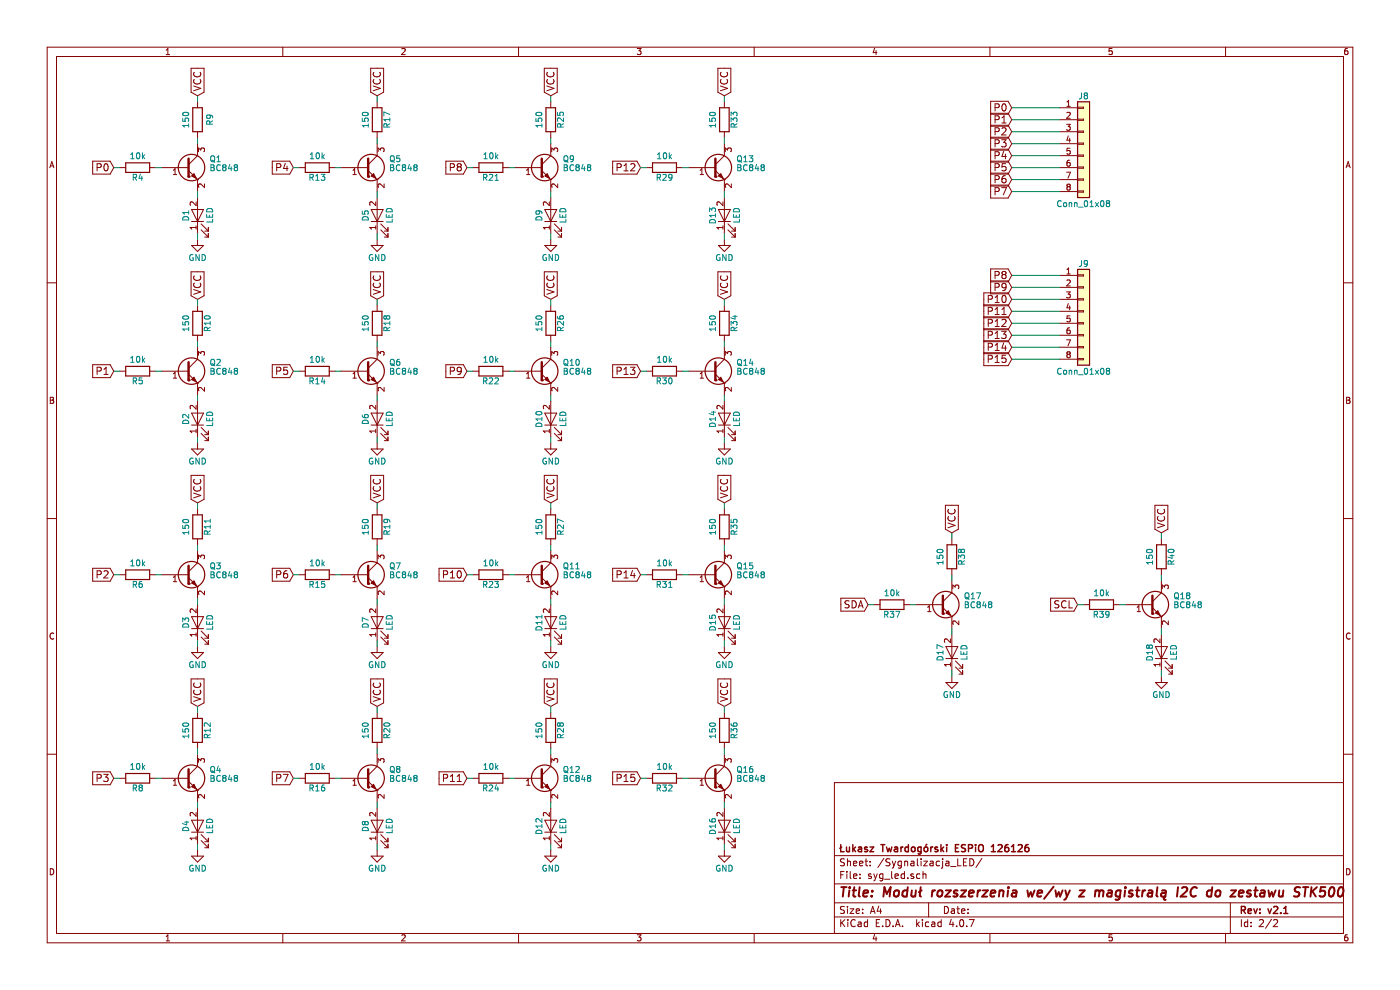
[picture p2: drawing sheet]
EESchema Schematic File Version 2
LIBS:power
LIBS:device
LIBS:switches
LIBS:relays
LIBS:motors
LIBS:transistors
LIBS:conn
LIBS:linear
LIBS:regul
LIBS:74xx
LIBS:cmos4000
LIBS:adc-dac
LIBS:memory
LIBS:xilinx
LIBS:microcontrollers
LIBS:dsp
LIBS:microchip
LIBS:analog_switches
LIBS:motorola
LIBS:texas
LIBS:intel
LIBS:audio
LIBS:interface
LIBS:digital-audio
LIBS:philips
LIBS:display
LIBS:cypress
LIBS:siliconi
LIBS:opto
LIBS:atmel
LIBS:contrib
LIBS:valves
LIBS:Ekspander IIC-cache
EELAYER 25 0
EELAYER END
$Descr A4 11693 8268
encoding utf-8
Sheet 2 2
Title "Moduł rozszerzenia we/wy z magistralą I2C do zestawu STK500"
Date ""
Rev "v2.1"
Comp "Łukasz Twardogórski ESPiO 126126"
Comment1 ""
Comment2 ""
Comment3 ""
Comment4 ""
$EndDescr
$Comp
L BC848 Q1
U 1 1
P 1550 1400
F 0 "Q1" H 1750 1475 50  0000 L CNN
F 1 "BC848" H 1750 1400 50  0000 L CNN
F 2 "TO_SOT_Packages_SMD:SOT-23" H 1750 1325 50  0001 L CIN
F 3 "" H 1550 1400 50  0001 L CNN
	1    1550 1400
	1    0    0    -1  
$EndComp
$Comp
L R R4
U 1 1
P 1150 1400
F 0 "R4" V 1230 1400 50  0000 C CNN
F 1 "10k" V 1050 1400 50  0000 C CNN
F 2 "Resistors_SMD:R_0805" V 1080 1400 50  0001 C CNN
F 3 "" H 1150 1400 50  0001 C CNN
	1    1150 1400
	0    1    1    0   
$EndComp
$Comp
L LED D1
U 1 1
P 1650 1800
F 0 "D1" H 1650 1900 50  0000 C CNN
F 1 "LED" H 1650 1700 50  0000 C CNN
F 2 "LEDs:LED_1206" H 1650 1800 50  0001 C CNN
F 3 "" H 1650 1800 50  0001 C CNN
	1    1650 1800
	0    -1   -1   0   
$EndComp
$Comp
L R R9
U 1 1
P 1650 1000
F 0 "R9" V 1750 1000 50  0000 C CNN
F 1 "150" V 1550 1000 50  0000 C CNN
F 2 "Resistors_SMD:R_0805" V 1580 1000 50  0001 C CNN
F 3 "" H 1650 1000 50  0001 C CNN
	1    1650 1000
	1    0    0    -1  
$EndComp
Text GLabel 1650 800  1    60   Input ~ 0
VCC
Text GLabel 950  1400 0    60   Input ~ 0
P0
$Comp
L GND #PWR016
U 1 1
P 1650 2000
F 0 "#PWR016" H 1650 1750 50  0001 C CNN
F 1 "GND" H 1650 1850 50  0000 C CNN
F 2 "" H 1650 2000 50  0001 C CNN
F 3 "" H 1650 2000 50  0001 C CNN
	1    1650 2000
	1    0    0    -1  
$EndComp
Wire Wire Line
	1650 2000 1650 1950
Wire Wire Line
	1650 1650 1650 1600
Wire Wire Line
	1350 1400 1300 1400
Wire Wire Line
	1000 1400 950  1400
Wire Wire Line
	1650 1200 1650 1150
Wire Wire Line
	1650 850  1650 800 
$Comp
L BC848 Q2
U 1 1
P 1550 3100
F 0 "Q2" H 1750 3175 50  0000 L CNN
F 1 "BC848" H 1750 3100 50  0000 L CNN
F 2 "TO_SOT_Packages_SMD:SOT-23" H 1750 3025 50  0001 L CIN
F 3 "" H 1550 3100 50  0001 L CNN
	1    1550 3100
	1    0    0    -1  
$EndComp
$Comp
L R R5
U 1 1
P 1150 3100
F 0 "R5" V 1230 3100 50  0000 C CNN
F 1 "10k" V 1050 3100 50  0000 C CNN
F 2 "Resistors_SMD:R_0805" V 1080 3100 50  0001 C CNN
F 3 "" H 1150 3100 50  0001 C CNN
	1    1150 3100
	0    1    1    0   
$EndComp
$Comp
L LED D2
U 1 1
P 1650 3500
F 0 "D2" H 1650 3600 50  0000 C CNN
F 1 "LED" H 1650 3400 50  0000 C CNN
F 2 "LEDs:LED_1206" H 1650 3500 50  0001 C CNN
F 3 "" H 1650 3500 50  0001 C CNN
	1    1650 3500
	0    -1   -1   0   
$EndComp
$Comp
L R R10
U 1 1
P 1650 2700
F 0 "R10" V 1730 2700 50  0000 C CNN
F 1 "150" V 1550 2700 50  0000 C CNN
F 2 "Resistors_SMD:R_0805" V 1580 2700 50  0001 C CNN
F 3 "" H 1650 2700 50  0001 C CNN
	1    1650 2700
	1    0    0    -1  
$EndComp
Text GLabel 1650 2500 1    60   Input ~ 0
VCC
Text GLabel 950  3100 0    60   Input ~ 0
P1
$Comp
L GND #PWR017
U 1 1
P 1650 3700
F 0 "#PWR017" H 1650 3450 50  0001 C CNN
F 1 "GND" H 1650 3550 50  0000 C CNN
F 2 "" H 1650 3700 50  0001 C CNN
F 3 "" H 1650 3700 50  0001 C CNN
	1    1650 3700
	1    0    0    -1  
$EndComp
Wire Wire Line
	1650 3700 1650 3650
Wire Wire Line
	1650 3350 1650 3300
Wire Wire Line
	1350 3100 1300 3100
Wire Wire Line
	1000 3100 950  3100
Wire Wire Line
	1650 2900 1650 2850
Wire Wire Line
	1650 2550 1650 2500
$Comp
L BC848 Q3
U 1 1
P 1550 4800
F 0 "Q3" H 1750 4875 50  0000 L CNN
F 1 "BC848" H 1750 4800 50  0000 L CNN
F 2 "TO_SOT_Packages_SMD:SOT-23" H 1750 4725 50  0001 L CIN
F 3 "" H 1550 4800 50  0001 L CNN
	1    1550 4800
	1    0    0    -1  
$EndComp
$Comp
L R R6
U 1 1
P 1150 4800
F 0 "R6" V 1230 4800 50  0000 C CNN
F 1 "10k" V 1050 4800 50  0000 C CNN
F 2 "Resistors_SMD:R_0805" V 1080 4800 50  0001 C CNN
F 3 "" H 1150 4800 50  0001 C CNN
	1    1150 4800
	0    1    1    0   
$EndComp
$Comp
L LED D3
U 1 1
P 1650 5200
F 0 "D3" H 1650 5300 50  0000 C CNN
F 1 "LED" H 1650 5100 50  0000 C CNN
F 2 "LEDs:LED_1206" H 1650 5200 50  0001 C CNN
F 3 "" H 1650 5200 50  0001 C CNN
	1    1650 5200
	0    -1   -1   0   
$EndComp
$Comp
L R R11
U 1 1
P 1650 4400
F 0 "R11" V 1730 4400 50  0000 C CNN
F 1 "150" V 1550 4400 50  0000 C CNN
F 2 "Resistors_SMD:R_0805" V 1580 4400 50  0001 C CNN
F 3 "" H 1650 4400 50  0001 C CNN
	1    1650 4400
	1    0    0    -1  
$EndComp
Text GLabel 1650 4200 1    60   Input ~ 0
VCC
Text GLabel 950  4800 0    60   Input ~ 0
P2
$Comp
L GND #PWR018
U 1 1
P 1650 5400
F 0 "#PWR018" H 1650 5150 50  0001 C CNN
F 1 "GND" H 1650 5250 50  0000 C CNN
F 2 "" H 1650 5400 50  0001 C CNN
F 3 "" H 1650 5400 50  0001 C CNN
	1    1650 5400
	1    0    0    -1  
$EndComp
Wire Wire Line
	1650 5400 1650 5350
Wire Wire Line
	1650 5050 1650 5000
Wire Wire Line
	1350 4800 1300 4800
Wire Wire Line
	1000 4800 950  4800
Wire Wire Line
	1650 4600 1650 4550
Wire Wire Line
	1650 4250 1650 4200
$Comp
L BC848 Q4
U 1 1
P 1550 6500
F 0 "Q4" H 1750 6575 50  0000 L CNN
F 1 "BC848" H 1750 6500 50  0000 L CNN
F 2 "TO_SOT_Packages_SMD:SOT-23" H 1750 6425 50  0001 L CIN
F 3 "" H 1550 6500 50  0001 L CNN
	1    1550 6500
	1    0    0    -1  
$EndComp
$Comp
L R R8
U 1 1
P 1150 6500
F 0 "R8" V 1230 6500 50  0000 C CNN
F 1 "10k" V 1050 6500 50  0000 C CNN
F 2 "Resistors_SMD:R_0805" V 1080 6500 50  0001 C CNN
F 3 "" H 1150 6500 50  0001 C CNN
	1    1150 6500
	0    1    1    0   
$EndComp
$Comp
L LED D4
U 1 1
P 1650 6900
F 0 "D4" H 1650 7000 50  0000 C CNN
F 1 "LED" H 1650 6800 50  0000 C CNN
F 2 "LEDs:LED_1206" H 1650 6900 50  0001 C CNN
F 3 "" H 1650 6900 50  0001 C CNN
	1    1650 6900
	0    -1   -1   0   
$EndComp
$Comp
L R R12
U 1 1
P 1650 6100
F 0 "R12" V 1730 6100 50  0000 C CNN
F 1 "150" V 1550 6100 50  0000 C CNN
F 2 "Resistors_SMD:R_0805" V 1580 6100 50  0001 C CNN
F 3 "" H 1650 6100 50  0001 C CNN
	1    1650 6100
	1    0    0    -1  
$EndComp
Text GLabel 1650 5900 1    60   Input ~ 0
VCC
Text GLabel 950  6500 0    60   Input ~ 0
P3
$Comp
L GND #PWR019
U 1 1
P 1650 7100
F 0 "#PWR019" H 1650 6850 50  0001 C CNN
F 1 "GND" H 1650 6950 50  0000 C CNN
F 2 "" H 1650 7100 50  0001 C CNN
F 3 "" H 1650 7100 50  0001 C CNN
	1    1650 7100
	1    0    0    -1  
$EndComp
Wire Wire Line
	1650 7100 1650 7050
Wire Wire Line
	1650 6750 1650 6700
Wire Wire Line
	1350 6500 1300 6500
Wire Wire Line
	1000 6500 950  6500
Wire Wire Line
	1650 6300 1650 6250
Wire Wire Line
	1650 5950 1650 5900
$Comp
L BC848 Q5
U 1 1
P 3050 1400
F 0 "Q5" H 3250 1475 50  0000 L CNN
F 1 "BC848" H 3250 1400 50  0000 L CNN
F 2 "TO_SOT_Packages_SMD:SOT-23" H 3250 1325 50  0001 L CIN
F 3 "" H 3050 1400 50  0001 L CNN
	1    3050 1400
	1    0    0    -1  
$EndComp
$Comp
L R R13
U 1 1
P 2650 1400
F 0 "R13" V 2730 1400 50  0000 C CNN
F 1 "10k" V 2550 1400 50  0000 C CNN
F 2 "Resistors_SMD:R_0805" V 2580 1400 50  0001 C CNN
F 3 "" H 2650 1400 50  0001 C CNN
	1    2650 1400
	0    1    1    0   
$EndComp
$Comp
L LED D5
U 1 1
P 3150 1800
F 0 "D5" H 3150 1900 50  0000 C CNN
F 1 "LED" H 3150 1700 50  0000 C CNN
F 2 "LEDs:LED_1206" H 3150 1800 50  0001 C CNN
F 3 "" H 3150 1800 50  0001 C CNN
	1    3150 1800
	0    -1   -1   0   
$EndComp
$Comp
L R R17
U 1 1
P 3150 1000
F 0 "R17" V 3230 1000 50  0000 C CNN
F 1 "150" V 3050 1000 50  0000 C CNN
F 2 "Resistors_SMD:R_0805" V 3080 1000 50  0001 C CNN
F 3 "" H 3150 1000 50  0001 C CNN
	1    3150 1000
	1    0    0    -1  
$EndComp
Text GLabel 3150 800  1    60   Input ~ 0
VCC
Text GLabel 2450 1400 0    60   Input ~ 0
P4
$Comp
L GND #PWR020
U 1 1
P 3150 2000
F 0 "#PWR020" H 3150 1750 50  0001 C CNN
F 1 "GND" H 3150 1850 50  0000 C CNN
F 2 "" H 3150 2000 50  0001 C CNN
F 3 "" H 3150 2000 50  0001 C CNN
	1    3150 2000
	1    0    0    -1  
$EndComp
Wire Wire Line
	3150 2000 3150 1950
Wire Wire Line
	3150 1650 3150 1600
Wire Wire Line
	2850 1400 2800 1400
Wire Wire Line
	2500 1400 2450 1400
Wire Wire Line
	3150 1200 3150 1150
Wire Wire Line
	3150 850  3150 800 
$Comp
L BC848 Q6
U 1 1
P 3050 3100
F 0 "Q6" H 3250 3175 50  0000 L CNN
F 1 "BC848" H 3250 3100 50  0000 L CNN
F 2 "TO_SOT_Packages_SMD:SOT-23" H 3250 3025 50  0001 L CIN
F 3 "" H 3050 3100 50  0001 L CNN
	1    3050 3100
	1    0    0    -1  
$EndComp
$Comp
L R R14
U 1 1
P 2650 3100
F 0 "R14" V 2730 3100 50  0000 C CNN
F 1 "10k" V 2550 3100 50  0000 C CNN
F 2 "Resistors_SMD:R_0805" V 2580 3100 50  0001 C CNN
F 3 "" H 2650 3100 50  0001 C CNN
	1    2650 3100
	0    1    1    0   
$EndComp
$Comp
L LED D6
U 1 1
P 3150 3500
F 0 "D6" H 3150 3600 50  0000 C CNN
F 1 "LED" H 3150 3400 50  0000 C CNN
F 2 "LEDs:LED_1206" H 3150 3500 50  0001 C CNN
F 3 "" H 3150 3500 50  0001 C CNN
	1    3150 3500
	0    -1   -1   0   
$EndComp
$Comp
L R R18
U 1 1
P 3150 2700
F 0 "R18" V 3230 2700 50  0000 C CNN
F 1 "150" V 3050 2700 50  0000 C CNN
F 2 "Resistors_SMD:R_0805" V 3080 2700 50  0001 C CNN
F 3 "" H 3150 2700 50  0001 C CNN
	1    3150 2700
	1    0    0    -1  
$EndComp
Text GLabel 3150 2500 1    60   Input ~ 0
VCC
Text GLabel 2450 3100 0    60   Input ~ 0
P5
$Comp
L GND #PWR021
U 1 1
P 3150 3700
F 0 "#PWR021" H 3150 3450 50  0001 C CNN
F 1 "GND" H 3150 3550 50  0000 C CNN
F 2 "" H 3150 3700 50  0001 C CNN
F 3 "" H 3150 3700 50  0001 C CNN
	1    3150 3700
	1    0    0    -1  
$EndComp
Wire Wire Line
	3150 3700 3150 3650
Wire Wire Line
	3150 3350 3150 3300
Wire Wire Line
	2850 3100 2800 3100
Wire Wire Line
	2500 3100 2450 3100
Wire Wire Line
	3150 2900 3150 2850
Wire Wire Line
	3150 2550 3150 2500
$Comp
L BC848 Q7
U 1 1
P 3050 4800
F 0 "Q7" H 3250 4875 50  0000 L CNN
F 1 "BC848" H 3250 4800 50  0000 L CNN
F 2 "TO_SOT_Packages_SMD:SOT-23" H 3250 4725 50  0001 L CIN
F 3 "" H 3050 4800 50  0001 L CNN
	1    3050 4800
	1    0    0    -1  
$EndComp
$Comp
L R R15
U 1 1
P 2650 4800
F 0 "R15" V 2730 4800 50  0000 C CNN
F 1 "10k" V 2550 4800 50  0000 C CNN
F 2 "Resistors_SMD:R_0805" V 2580 4800 50  0001 C CNN
F 3 "" H 2650 4800 50  0001 C CNN
	1    2650 4800
	0    1    1    0   
$EndComp
$Comp
L LED D7
U 1 1
P 3150 5200
F 0 "D7" H 3150 5300 50  0000 C CNN
F 1 "LED" H 3150 5100 50  0000 C CNN
F 2 "LEDs:LED_1206" H 3150 5200 50  0001 C CNN
F 3 "" H 3150 5200 50  0001 C CNN
	1    3150 5200
	0    -1   -1   0   
$EndComp
$Comp
L R R19
U 1 1
P 3150 4400
F 0 "R19" V 3230 4400 50  0000 C CNN
F 1 "150" V 3050 4400 50  0000 C CNN
F 2 "Resistors_SMD:R_0805" V 3080 4400 50  0001 C CNN
F 3 "" H 3150 4400 50  0001 C CNN
	1    3150 4400
	1    0    0    -1  
$EndComp
Text GLabel 3150 4200 1    60   Input ~ 0
VCC
Text GLabel 2450 4800 0    60   Input ~ 0
P6
$Comp
L GND #PWR022
U 1 1
P 3150 5400
F 0 "#PWR022" H 3150 5150 50  0001 C CNN
F 1 "GND" H 3150 5250 50  0000 C CNN
F 2 "" H 3150 5400 50  0001 C CNN
F 3 "" H 3150 5400 50  0001 C CNN
	1    3150 5400
	1    0    0    -1  
$EndComp
Wire Wire Line
	3150 5400 3150 5350
Wire Wire Line
	3150 5050 3150 5000
Wire Wire Line
	2850 4800 2800 4800
Wire Wire Line
	2500 4800 2450 4800
Wire Wire Line
	3150 4600 3150 4550
Wire Wire Line
	3150 4250 3150 4200
$Comp
L BC848 Q8
U 1 1
P 3050 6500
F 0 "Q8" H 3250 6575 50  0000 L CNN
F 1 "BC848" H 3250 6500 50  0000 L CNN
F 2 "TO_SOT_Packages_SMD:SOT-23" H 3250 6425 50  0001 L CIN
F 3 "" H 3050 6500 50  0001 L CNN
	1    3050 6500
	1    0    0    -1  
$EndComp
$Comp
L R R16
U 1 1
P 2650 6500
F 0 "R16" V 2730 6500 50  0000 C CNN
F 1 "10k" V 2550 6500 50  0000 C CNN
F 2 "Resistors_SMD:R_0805" V 2580 6500 50  0001 C CNN
F 3 "" H 2650 6500 50  0001 C CNN
	1    2650 6500
	0    1    1    0   
$EndComp
$Comp
L LED D8
U 1 1
P 3150 6900
F 0 "D8" H 3150 7000 50  0000 C CNN
F 1 "LED" H 3150 6800 50  0000 C CNN
F 2 "LEDs:LED_1206" H 3150 6900 50  0001 C CNN
F 3 "" H 3150 6900 50  0001 C CNN
	1    3150 6900
	0    -1   -1   0   
$EndComp
$Comp
L R R20
U 1 1
P 3150 6100
F 0 "R20" V 3230 6100 50  0000 C CNN
F 1 "150" V 3050 6100 50  0000 C CNN
F 2 "Resistors_SMD:R_0805" V 3080 6100 50  0001 C CNN
F 3 "" H 3150 6100 50  0001 C CNN
	1    3150 6100
	1    0    0    -1  
$EndComp
Text GLabel 3150 5900 1    60   Input ~ 0
VCC
Text GLabel 2450 6500 0    60   Input ~ 0
P7
$Comp
L GND #PWR023
U 1 1
P 3150 7100
F 0 "#PWR023" H 3150 6850 50  0001 C CNN
F 1 "GND" H 3150 6950 50  0000 C CNN
F 2 "" H 3150 7100 50  0001 C CNN
F 3 "" H 3150 7100 50  0001 C CNN
	1    3150 7100
	1    0    0    -1  
$EndComp
Wire Wire Line
	3150 7100 3150 7050
Wire Wire Line
	3150 6750 3150 6700
Wire Wire Line
	2850 6500 2800 6500
Wire Wire Line
	2500 6500 2450 6500
Wire Wire Line
	3150 6300 3150 6250
Wire Wire Line
	3150 5950 3150 5900
$Comp
L BC848 Q9
U 1 1
P 4500 1400
F 0 "Q9" H 4700 1475 50  0000 L CNN
F 1 "BC848" H 4700 1400 50  0000 L CNN
F 2 "TO_SOT_Packages_SMD:SOT-23" H 4700 1325 50  0001 L CIN
F 3 "" H 4500 1400 50  0001 L CNN
	1    4500 1400
	1    0    0    -1  
$EndComp
$Comp
L R R21
U 1 1
P 4100 1400
F 0 "R21" V 4180 1400 50  0000 C CNN
F 1 "10k" V 4000 1400 50  0000 C CNN
F 2 "Resistors_SMD:R_0805" V 4030 1400 50  0001 C CNN
F 3 "" H 4100 1400 50  0001 C CNN
	1    4100 1400
	0    1    1    0   
$EndComp
$Comp
L LED D9
U 1 1
P 4600 1800
F 0 "D9" H 4600 1900 50  0000 C CNN
F 1 "LED" H 4600 1700 50  0000 C CNN
F 2 "LEDs:LED_1206" H 4600 1800 50  0001 C CNN
F 3 "" H 4600 1800 50  0001 C CNN
	1    4600 1800
	0    -1   -1   0   
$EndComp
$Comp
L R R25
U 1 1
P 4600 1000
F 0 "R25" V 4680 1000 50  0000 C CNN
F 1 "150" V 4500 1000 50  0000 C CNN
F 2 "Resistors_SMD:R_0805" V 4530 1000 50  0001 C CNN
F 3 "" H 4600 1000 50  0001 C CNN
	1    4600 1000
	1    0    0    -1  
$EndComp
Text GLabel 4600 800  1    60   Input ~ 0
VCC
Text GLabel 3900 1400 0    60   Input ~ 0
P8
$Comp
L GND #PWR024
U 1 1
P 4600 2000
F 0 "#PWR024" H 4600 1750 50  0001 C CNN
F 1 "GND" H 4600 1850 50  0000 C CNN
F 2 "" H 4600 2000 50  0001 C CNN
F 3 "" H 4600 2000 50  0001 C CNN
	1    4600 2000
	1    0    0    -1  
$EndComp
Wire Wire Line
	4600 2000 4600 1950
Wire Wire Line
	4600 1650 4600 1600
Wire Wire Line
	4300 1400 4250 1400
Wire Wire Line
	3950 1400 3900 1400
Wire Wire Line
	4600 1200 4600 1150
Wire Wire Line
	4600 850  4600 800 
$Comp
L BC848 Q10
U 1 1
P 4500 3100
F 0 "Q10" H 4700 3175 50  0000 L CNN
F 1 "BC848" H 4700 3100 50  0000 L CNN
F 2 "TO_SOT_Packages_SMD:SOT-23" H 4700 3025 50  0001 L CIN
F 3 "" H 4500 3100 50  0001 L CNN
	1    4500 3100
	1    0    0    -1  
$EndComp
$Comp
L R R22
U 1 1
P 4100 3100
F 0 "R22" V 4180 3100 50  0000 C CNN
F 1 "10k" V 4000 3100 50  0000 C CNN
F 2 "Resistors_SMD:R_0805" V 4030 3100 50  0001 C CNN
F 3 "" H 4100 3100 50  0001 C CNN
	1    4100 3100
	0    1    1    0   
$EndComp
$Comp
L LED D10
U 1 1
P 4600 3500
F 0 "D10" H 4600 3600 50  0000 C CNN
F 1 "LED" H 4600 3400 50  0000 C CNN
F 2 "LEDs:LED_1206" H 4600 3500 50  0001 C CNN
F 3 "" H 4600 3500 50  0001 C CNN
	1    4600 3500
	0    -1   -1   0   
$EndComp
$Comp
L R R26
U 1 1
P 4600 2700
F 0 "R26" V 4680 2700 50  0000 C CNN
F 1 "150" V 4500 2700 50  0000 C CNN
F 2 "Resistors_SMD:R_0805" V 4530 2700 50  0001 C CNN
F 3 "" H 4600 2700 50  0001 C CNN
	1    4600 2700
	1    0    0    -1  
$EndComp
Text GLabel 4600 2500 1    60   Input ~ 0
VCC
Text GLabel 3900 3100 0    60   Input ~ 0
P9
$Comp
L GND #PWR025
U 1 1
P 4600 3700
F 0 "#PWR025" H 4600 3450 50  0001 C CNN
F 1 "GND" H 4600 3550 50  0000 C CNN
F 2 "" H 4600 3700 50  0001 C CNN
F 3 "" H 4600 3700 50  0001 C CNN
	1    4600 3700
	1    0    0    -1  
$EndComp
Wire Wire Line
	4600 3700 4600 3650
Wire Wire Line
	4600 3350 4600 3300
Wire Wire Line
	4300 3100 4250 3100
Wire Wire Line
	3950 3100 3900 3100
Wire Wire Line
	4600 2900 4600 2850
Wire Wire Line
	4600 2550 4600 2500
$Comp
L BC848 Q11
U 1 1
P 4500 4800
F 0 "Q11" H 4700 4875 50  0000 L CNN
F 1 "BC848" H 4700 4800 50  0000 L CNN
F 2 "TO_SOT_Packages_SMD:SOT-23" H 4700 4725 50  0001 L CIN
F 3 "" H 4500 4800 50  0001 L CNN
	1    4500 4800
	1    0    0    -1  
$EndComp
$Comp
L R R23
U 1 1
P 4100 4800
F 0 "R23" V 4180 4800 50  0000 C CNN
F 1 "10k" V 4000 4800 50  0000 C CNN
F 2 "Resistors_SMD:R_0805" V 4030 4800 50  0001 C CNN
F 3 "" H 4100 4800 50  0001 C CNN
	1    4100 4800
	0    1    1    0   
$EndComp
$Comp
L LED D11
U 1 1
P 4600 5200
F 0 "D11" H 4600 5300 50  0000 C CNN
F 1 "LED" H 4600 5100 50  0000 C CNN
F 2 "LEDs:LED_1206" H 4600 5200 50  0001 C CNN
F 3 "" H 4600 5200 50  0001 C CNN
	1    4600 5200
	0    -1   -1   0   
$EndComp
$Comp
L R R27
U 1 1
P 4600 4400
F 0 "R27" V 4680 4400 50  0000 C CNN
F 1 "150" V 4500 4400 50  0000 C CNN
F 2 "Resistors_SMD:R_0805" V 4530 4400 50  0001 C CNN
F 3 "" H 4600 4400 50  0001 C CNN
	1    4600 4400
	1    0    0    -1  
$EndComp
Text GLabel 4600 4200 1    60   Input ~ 0
VCC
Text GLabel 3900 4800 0    60   Input ~ 0
P10
$Comp
L GND #PWR026
U 1 1
P 4600 5400
F 0 "#PWR026" H 4600 5150 50  0001 C CNN
F 1 "GND" H 4600 5250 50  0000 C CNN
F 2 "" H 4600 5400 50  0001 C CNN
F 3 "" H 4600 5400 50  0001 C CNN
	1    4600 5400
	1    0    0    -1  
$EndComp
Wire Wire Line
	4600 5400 4600 5350
Wire Wire Line
	4600 5050 4600 5000
Wire Wire Line
	4300 4800 4250 4800
Wire Wire Line
	3950 4800 3900 4800
Wire Wire Line
	4600 4600 4600 4550
Wire Wire Line
	4600 4250 4600 4200
$Comp
L BC848 Q12
U 1 1
P 4500 6500
F 0 "Q12" H 4700 6575 50  0000 L CNN
F 1 "BC848" H 4700 6500 50  0000 L CNN
F 2 "TO_SOT_Packages_SMD:SOT-23" H 4700 6425 50  0001 L CIN
F 3 "" H 4500 6500 50  0001 L CNN
	1    4500 6500
	1    0    0    -1  
$EndComp
$Comp
L R R24
U 1 1
P 4100 6500
F 0 "R24" V 4180 6500 50  0000 C CNN
F 1 "10k" V 4000 6500 50  0000 C CNN
F 2 "Resistors_SMD:R_0805" V 4030 6500 50  0001 C CNN
F 3 "" H 4100 6500 50  0001 C CNN
	1    4100 6500
	0    1    1    0   
$EndComp
$Comp
L LED D12
U 1 1
P 4600 6900
F 0 "D12" H 4600 7000 50  0000 C CNN
F 1 "LED" H 4600 6800 50  0000 C CNN
F 2 "LEDs:LED_1206" H 4600 6900 50  0001 C CNN
F 3 "" H 4600 6900 50  0001 C CNN
	1    4600 6900
	0    -1   -1   0   
$EndComp
$Comp
L R R28
U 1 1
P 4600 6100
F 0 "R28" V 4680 6100 50  0000 C CNN
F 1 "150" V 4500 6100 50  0000 C CNN
F 2 "Resistors_SMD:R_0805" V 4530 6100 50  0001 C CNN
F 3 "" H 4600 6100 50  0001 C CNN
	1    4600 6100
	1    0    0    -1  
$EndComp
Text GLabel 4600 5900 1    60   Input ~ 0
VCC
Text GLabel 3900 6500 0    60   Input ~ 0
P11
$Comp
L GND #PWR027
U 1 1
P 4600 7100
F 0 "#PWR027" H 4600 6850 50  0001 C CNN
F 1 "GND" H 4600 6950 50  0000 C CNN
F 2 "" H 4600 7100 50  0001 C CNN
F 3 "" H 4600 7100 50  0001 C CNN
	1    4600 7100
	1    0    0    -1  
$EndComp
Wire Wire Line
	4600 7100 4600 7050
Wire Wire Line
	4600 6750 4600 6700
Wire Wire Line
	4300 6500 4250 6500
Wire Wire Line
	3950 6500 3900 6500
Wire Wire Line
	4600 6300 4600 6250
Wire Wire Line
	4600 5950 4600 5900
$Comp
L BC848 Q13
U 1 1
P 5950 1400
F 0 "Q13" H 6150 1475 50  0000 L CNN
F 1 "BC848" H 6150 1400 50  0000 L CNN
F 2 "TO_SOT_Packages_SMD:SOT-23" H 6150 1325 50  0001 L CIN
F 3 "" H 5950 1400 50  0001 L CNN
	1    5950 1400
	1    0    0    -1  
$EndComp
$Comp
L R R29
U 1 1
P 5550 1400
F 0 "R29" V 5630 1400 50  0000 C CNN
F 1 "10k" V 5450 1400 50  0000 C CNN
F 2 "Resistors_SMD:R_0805" V 5480 1400 50  0001 C CNN
F 3 "" H 5550 1400 50  0001 C CNN
	1    5550 1400
	0    1    1    0   
$EndComp
$Comp
L LED D13
U 1 1
P 6050 1800
F 0 "D13" H 6050 1900 50  0000 C CNN
F 1 "LED" H 6050 1700 50  0000 C CNN
F 2 "LEDs:LED_1206" H 6050 1800 50  0001 C CNN
F 3 "" H 6050 1800 50  0001 C CNN
	1    6050 1800
	0    -1   -1   0   
$EndComp
$Comp
L R R33
U 1 1
P 6050 1000
F 0 "R33" V 6130 1000 50  0000 C CNN
F 1 "150" V 5950 1000 50  0000 C CNN
F 2 "Resistors_SMD:R_0805" V 5980 1000 50  0001 C CNN
F 3 "" H 6050 1000 50  0001 C CNN
	1    6050 1000
	1    0    0    -1  
$EndComp
Text GLabel 6050 800  1    60   Input ~ 0
VCC
Text GLabel 5350 1400 0    60   Input ~ 0
P12
$Comp
L GND #PWR028
U 1 1
P 6050 2000
F 0 "#PWR028" H 6050 1750 50  0001 C CNN
F 1 "GND" H 6050 1850 50  0000 C CNN
F 2 "" H 6050 2000 50  0001 C CNN
F 3 "" H 6050 2000 50  0001 C CNN
	1    6050 2000
	1    0    0    -1  
$EndComp
Wire Wire Line
	6050 2000 6050 1950
Wire Wire Line
	6050 1650 6050 1600
Wire Wire Line
	5750 1400 5700 1400
Wire Wire Line
	5400 1400 5350 1400
Wire Wire Line
	6050 1200 6050 1150
Wire Wire Line
	6050 850  6050 800 
$Comp
L BC848 Q14
U 1 1
P 5950 3100
F 0 "Q14" H 6150 3175 50  0000 L CNN
F 1 "BC848" H 6150 3100 50  0000 L CNN
F 2 "TO_SOT_Packages_SMD:SOT-23" H 6150 3025 50  0001 L CIN
F 3 "" H 5950 3100 50  0001 L CNN
	1    5950 3100
	1    0    0    -1  
$EndComp
$Comp
L R R30
U 1 1
P 5550 3100
F 0 "R30" V 5630 3100 50  0000 C CNN
F 1 "10k" V 5450 3100 50  0000 C CNN
F 2 "Resistors_SMD:R_0805" V 5480 3100 50  0001 C CNN
F 3 "" H 5550 3100 50  0001 C CNN
	1    5550 3100
	0    1    1    0   
$EndComp
$Comp
L LED D14
U 1 1
P 6050 3500
F 0 "D14" H 6050 3600 50  0000 C CNN
F 1 "LED" H 6050 3400 50  0000 C CNN
F 2 "LEDs:LED_1206" H 6050 3500 50  0001 C CNN
F 3 "" H 6050 3500 50  0001 C CNN
	1    6050 3500
	0    -1   -1   0   
$EndComp
$Comp
L R R34
U 1 1
P 6050 2700
F 0 "R34" V 6130 2700 50  0000 C CNN
F 1 "150" V 5950 2700 50  0000 C CNN
F 2 "Resistors_SMD:R_0805" V 5980 2700 50  0001 C CNN
F 3 "" H 6050 2700 50  0001 C CNN
	1    6050 2700
	1    0    0    -1  
$EndComp
Text GLabel 6050 2500 1    60   Input ~ 0
VCC
Text GLabel 5350 3100 0    60   Input ~ 0
P13
$Comp
L GND #PWR029
U 1 1
P 6050 3700
F 0 "#PWR029" H 6050 3450 50  0001 C CNN
F 1 "GND" H 6050 3550 50  0000 C CNN
F 2 "" H 6050 3700 50  0001 C CNN
F 3 "" H 6050 3700 50  0001 C CNN
	1    6050 3700
	1    0    0    -1  
$EndComp
Wire Wire Line
	6050 3700 6050 3650
Wire Wire Line
	6050 3350 6050 3300
Wire Wire Line
	5750 3100 5700 3100
Wire Wire Line
	5400 3100 5350 3100
Wire Wire Line
	6050 2900 6050 2850
Wire Wire Line
	6050 2550 6050 2500
$Comp
L BC848 Q15
U 1 1
P 5950 4800
F 0 "Q15" H 6150 4875 50  0000 L CNN
F 1 "BC848" H 6150 4800 50  0000 L CNN
F 2 "TO_SOT_Packages_SMD:SOT-23" H 6150 4725 50  0001 L CIN
F 3 "" H 5950 4800 50  0001 L CNN
	1    5950 4800
	1    0    0    -1  
$EndComp
$Comp
L R R31
U 1 1
P 5550 4800
F 0 "R31" V 5630 4800 50  0000 C CNN
F 1 "10k" V 5450 4800 50  0000 C CNN
F 2 "Resistors_SMD:R_0805" V 5480 4800 50  0001 C CNN
F 3 "" H 5550 4800 50  0001 C CNN
	1    5550 4800
	0    1    1    0   
$EndComp
$Comp
L LED D15
U 1 1
P 6050 5200
F 0 "D15" H 6050 5300 50  0000 C CNN
F 1 "LED" H 6050 5100 50  0000 C CNN
F 2 "LEDs:LED_1206" H 6050 5200 50  0001 C CNN
F 3 "" H 6050 5200 50  0001 C CNN
	1    6050 5200
	0    -1   -1   0   
$EndComp
$Comp
L R R35
U 1 1
P 6050 4400
F 0 "R35" V 6130 4400 50  0000 C CNN
F 1 "150" V 5950 4400 50  0000 C CNN
F 2 "Resistors_SMD:R_0805" V 5980 4400 50  0001 C CNN
F 3 "" H 6050 4400 50  0001 C CNN
	1    6050 4400
	1    0    0    -1  
$EndComp
Text GLabel 6050 4200 1    60   Input ~ 0
VCC
Text GLabel 5350 4800 0    60   Input ~ 0
P14
$Comp
L GND #PWR030
U 1 1
P 6050 5400
F 0 "#PWR030" H 6050 5150 50  0001 C CNN
F 1 "GND" H 6050 5250 50  0000 C CNN
F 2 "" H 6050 5400 50  0001 C CNN
F 3 "" H 6050 5400 50  0001 C CNN
	1    6050 5400
	1    0    0    -1  
$EndComp
Wire Wire Line
	6050 5400 6050 5350
Wire Wire Line
	6050 5050 6050 5000
Wire Wire Line
	5750 4800 5700 4800
Wire Wire Line
	5400 4800 5350 4800
Wire Wire Line
	6050 4600 6050 4550
Wire Wire Line
	6050 4250 6050 4200
$Comp
L BC848 Q16
U 1 1
P 5950 6500
F 0 "Q16" H 6150 6575 50  0000 L CNN
F 1 "BC848" H 6150 6500 50  0000 L CNN
F 2 "TO_SOT_Packages_SMD:SOT-23" H 6150 6425 50  0001 L CIN
F 3 "" H 5950 6500 50  0001 L CNN
	1    5950 6500
	1    0    0    -1  
$EndComp
$Comp
L R R32
U 1 1
P 5550 6500
F 0 "R32" V 5630 6500 50  0000 C CNN
F 1 "10k" V 5450 6500 50  0000 C CNN
F 2 "Resistors_SMD:R_0805" V 5480 6500 50  0001 C CNN
F 3 "" H 5550 6500 50  0001 C CNN
	1    5550 6500
	0    1    1    0   
$EndComp
$Comp
L LED D16
U 1 1
P 6050 6900
F 0 "D16" H 6050 7000 50  0000 C CNN
F 1 "LED" H 6050 6800 50  0000 C CNN
F 2 "LEDs:LED_1206" H 6050 6900 50  0001 C CNN
F 3 "" H 6050 6900 50  0001 C CNN
	1    6050 6900
	0    -1   -1   0   
$EndComp
$Comp
L R R36
U 1 1
P 6050 6100
F 0 "R36" V 6130 6100 50  0000 C CNN
F 1 "150" V 5950 6100 50  0000 C CNN
F 2 "Resistors_SMD:R_0805" V 5980 6100 50  0001 C CNN
F 3 "" H 6050 6100 50  0001 C CNN
	1    6050 6100
	1    0    0    -1  
$EndComp
Text GLabel 6050 5900 1    60   Input ~ 0
VCC
Text GLabel 5350 6500 0    60   Input ~ 0
P15
$Comp
L GND #PWR031
U 1 1
P 6050 7100
F 0 "#PWR031" H 6050 6850 50  0001 C CNN
F 1 "GND" H 6050 6950 50  0000 C CNN
F 2 "" H 6050 7100 50  0001 C CNN
F 3 "" H 6050 7100 50  0001 C CNN
	1    6050 7100
	1    0    0    -1  
$EndComp
Wire Wire Line
	6050 7100 6050 7050
Wire Wire Line
	6050 6750 6050 6700
Wire Wire Line
	5750 6500 5700 6500
Wire Wire Line
	5400 6500 5350 6500
Wire Wire Line
	6050 6300 6050 6250
Wire Wire Line
	6050 5950 6050 5900
$Comp
L Conn_01x08 J8
U 1 1
P 9050 1200
F 0 "J8" H 9050 1600 50  0000 C CNN
F 1 "Conn_01x08" H 9050 700 50  0000 C CNN
F 2 "Pin_Headers:Pin_Header_Straight_1x08_Pitch2.54mm" H 9050 1200 50  0001 C CNN
F 3 "" H 9050 1200 50  0001 C CNN
	1    9050 1200
	1    0    0    -1  
$EndComp
$Comp
L Conn_01x08 J9
U 1 1
P 9050 2600
F 0 "J9" H 9050 3000 50  0000 C CNN
F 1 "Conn_01x08" H 9050 2100 50  0000 C CNN
F 2 "Pin_Headers:Pin_Header_Straight_1x08_Pitch2.54mm" H 9050 2600 50  0001 C CNN
F 3 "" H 9050 2600 50  0001 C CNN
	1    9050 2600
	1    0    0    -1  
$EndComp
Text GLabel 8450 900  0    60   Input ~ 0
P0
Text GLabel 8450 1000 0    60   Input ~ 0
P1
Text GLabel 8450 1100 0    60   Input ~ 0
P2
Text GLabel 8450 1200 0    60   Input ~ 0
P3
Text GLabel 8450 1300 0    60   Input ~ 0
P4
Text GLabel 8450 1400 0    60   Input ~ 0
P5
Text GLabel 8450 1500 0    60   Input ~ 0
P6
Text GLabel 8450 1600 0    60   Input ~ 0
P7
Text GLabel 8450 2300 0    60   Input ~ 0
P8
Text GLabel 8450 2400 0    60   Input ~ 0
P9
Text GLabel 8450 2500 0    60   Input ~ 0
P10
Text GLabel 8450 2600 0    60   Input ~ 0
P11
Text GLabel 8450 2700 0    60   Input ~ 0
P12
Text GLabel 8450 2800 0    60   Input ~ 0
P13
Text GLabel 8450 2900 0    60   Input ~ 0
P14
Text GLabel 8450 3000 0    60   Input ~ 0
P15
Wire Wire Line
	8450 900  8850 900 
Wire Wire Line
	8850 1000 8450 1000
Wire Wire Line
	8450 1100 8850 1100
Wire Wire Line
	8850 1200 8450 1200
Wire Wire Line
	8450 1300 8850 1300
Wire Wire Line
	8850 1400 8450 1400
Wire Wire Line
	8850 1500 8450 1500
Wire Wire Line
	8450 1600 8850 1600
Wire Wire Line
	8850 2300 8450 2300
Wire Wire Line
	8450 2400 8850 2400
Wire Wire Line
	8850 2500 8450 2500
Wire Wire Line
	8450 2600 8850 2600
Wire Wire Line
	8850 2700 8450 2700
Wire Wire Line
	8450 2800 8850 2800
Wire Wire Line
	8850 2900 8450 2900
Wire Wire Line
	8450 3000 8850 3000
$Comp
L BC848 Q17
U 1 1
P 7850 5050
F 0 "Q17" H 8050 5125 50  0000 L CNN
F 1 "BC848" H 8050 5050 50  0000 L CNN
F 2 "TO_SOT_Packages_SMD:SOT-23" H 8050 4975 50  0001 L CIN
F 3 "" H 7850 5050 50  0001 L CNN
	1    7850 5050
	1    0    0    -1  
$EndComp
$Comp
L R R37
U 1 1
P 7450 5050
F 0 "R37" V 7530 5050 50  0000 C CNN
F 1 "10k" V 7350 5050 50  0000 C CNN
F 2 "Resistors_SMD:R_0805" V 7380 5050 50  0001 C CNN
F 3 "" H 7450 5050 50  0001 C CNN
	1    7450 5050
	0    1    1    0   
$EndComp
$Comp
L LED D17
U 1 1
P 7950 5450
F 0 "D17" H 7950 5550 50  0000 C CNN
F 1 "LED" H 7950 5350 50  0000 C CNN
F 2 "LEDs:LED_1206" H 7950 5450 50  0001 C CNN
F 3 "" H 7950 5450 50  0001 C CNN
	1    7950 5450
	0    -1   -1   0   
$EndComp
$Comp
L R R38
U 1 1
P 7950 4650
F 0 "R38" V 8030 4650 50  0000 C CNN
F 1 "150" V 7850 4650 50  0000 C CNN
F 2 "Resistors_SMD:R_0805" V 7880 4650 50  0001 C CNN
F 3 "" H 7950 4650 50  0001 C CNN
	1    7950 4650
	1    0    0    -1  
$EndComp
Text GLabel 7950 4450 1    60   Input ~ 0
VCC
Text GLabel 7250 5050 0    60   Input ~ 0
SDA
$Comp
L GND #PWR032
U 1 1
P 7950 5650
F 0 "#PWR032" H 7950 5400 50  0001 C CNN
F 1 "GND" H 7950 5500 50  0000 C CNN
F 2 "" H 7950 5650 50  0001 C CNN
F 3 "" H 7950 5650 50  0001 C CNN
	1    7950 5650
	1    0    0    -1  
$EndComp
Wire Wire Line
	7950 5650 7950 5600
Wire Wire Line
	7950 5300 7950 5250
Wire Wire Line
	7650 5050 7600 5050
Wire Wire Line
	7300 5050 7250 5050
Wire Wire Line
	7950 4850 7950 4800
Wire Wire Line
	7950 4500 7950 4450
$Comp
L BC848 Q18
U 1 1
P 9600 5050
F 0 "Q18" H 9800 5125 50  0000 L CNN
F 1 "BC848" H 9800 5050 50  0000 L CNN
F 2 "TO_SOT_Packages_SMD:SOT-23" H 9800 4975 50  0001 L CIN
F 3 "" H 9600 5050 50  0001 L CNN
	1    9600 5050
	1    0    0    -1  
$EndComp
$Comp
L R R39
U 1 1
P 9200 5050
F 0 "R39" V 9280 5050 50  0000 C CNN
F 1 "10k" V 9100 5050 50  0000 C CNN
F 2 "Resistors_SMD:R_0805" V 9130 5050 50  0001 C CNN
F 3 "" H 9200 5050 50  0001 C CNN
	1    9200 5050
	0    1    1    0   
$EndComp
$Comp
L LED D18
U 1 1
P 9700 5450
F 0 "D18" H 9700 5550 50  0000 C CNN
F 1 "LED" H 9700 5350 50  0000 C CNN
F 2 "LEDs:LED_1206" H 9700 5450 50  0001 C CNN
F 3 "" H 9700 5450 50  0001 C CNN
	1    9700 5450
	0    -1   -1   0   
$EndComp
$Comp
L R R40
U 1 1
P 9700 4650
F 0 "R40" V 9780 4650 50  0000 C CNN
F 1 "150" V 9600 4650 50  0000 C CNN
F 2 "Resistors_SMD:R_0805" V 9630 4650 50  0001 C CNN
F 3 "" H 9700 4650 50  0001 C CNN
	1    9700 4650
	1    0    0    -1  
$EndComp
Text GLabel 9700 4450 1    60   Input ~ 0
VCC
Text GLabel 9000 5050 0    60   Input ~ 0
SCL
$Comp
L GND #PWR033
U 1 1
P 9700 5650
F 0 "#PWR033" H 9700 5400 50  0001 C CNN
F 1 "GND" H 9700 5500 50  0000 C CNN
F 2 "" H 9700 5650 50  0001 C CNN
F 3 "" H 9700 5650 50  0001 C CNN
	1    9700 5650
	1    0    0    -1  
$EndComp
Wire Wire Line
	9700 5650 9700 5600
Wire Wire Line
	9700 5300 9700 5250
Wire Wire Line
	9400 5050 9350 5050
Wire Wire Line
	9050 5050 9000 5050
Wire Wire Line
	9700 4850 9700 4800
Wire Wire Line
	9700 4500 9700 4450
$EndSCHEMATC
